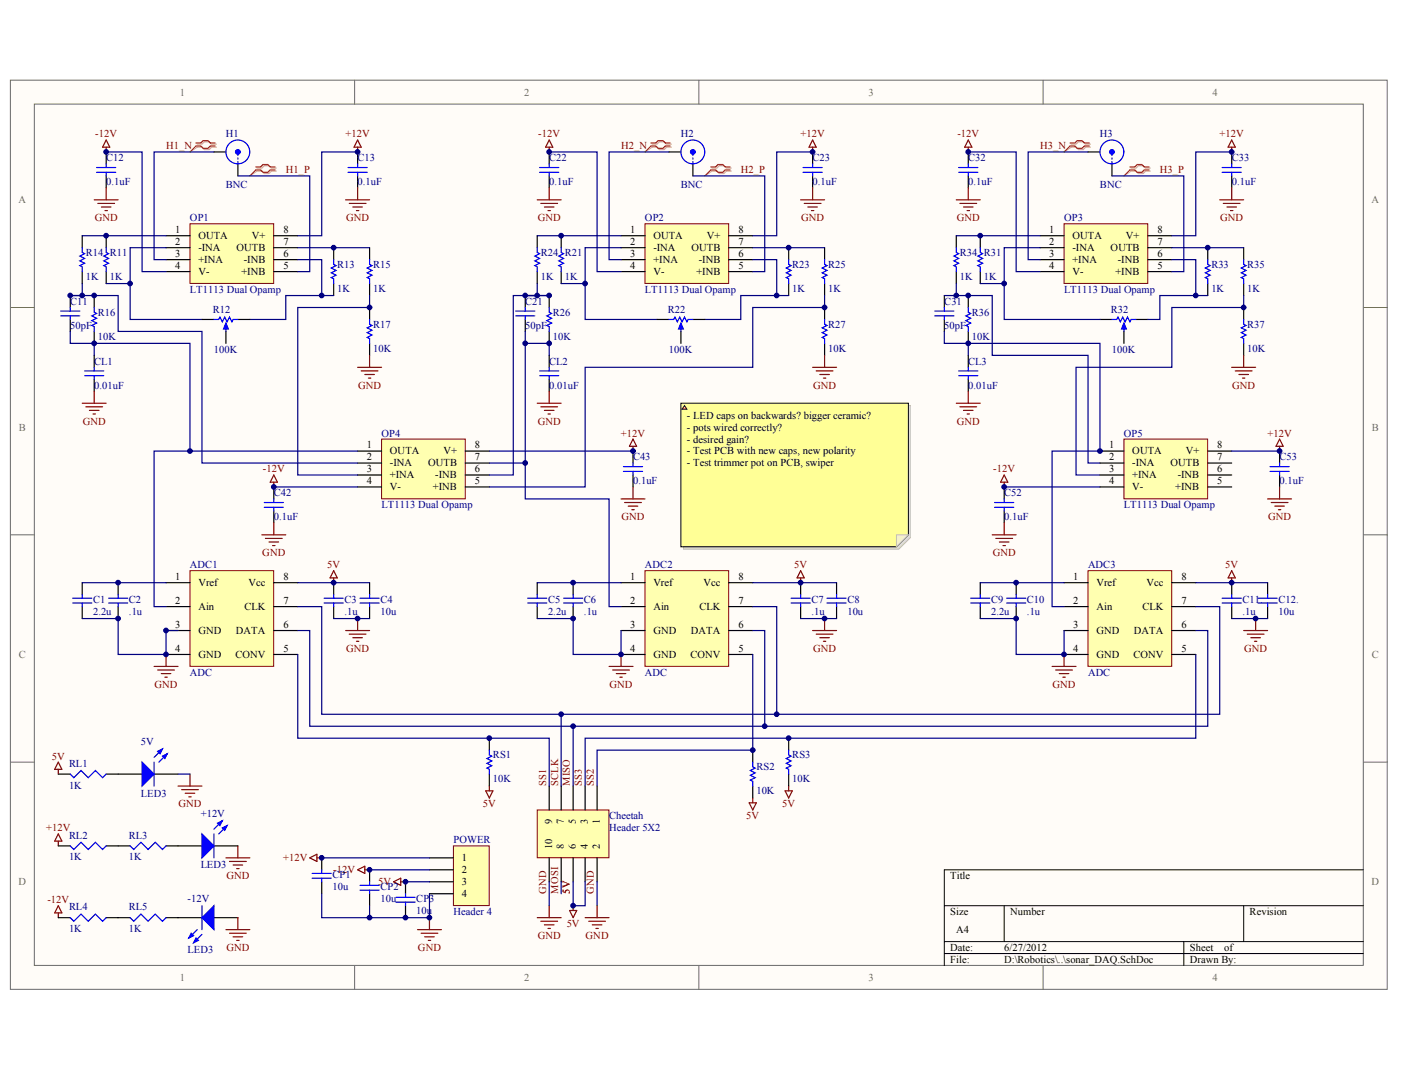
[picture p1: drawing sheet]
# Altium project sonar_DAQ.PrjPCB
1 sheet, 70 parts. Net scope: global (net labels, ports and power ports of the same name join across sheets).
Board file: sonar_DAQ.PcbDoc

## Sheet sonar_DAQ.SchDoc
size A4

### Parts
5V  LED3  [0805_led]
ADC1  ADC  [ADC]
ADC2  ADC  [ADC]
ADC3  ADC  [ADC]
C1  2.2u  [0805_tantalum_cap]
C2  .1u  [0805_ceramic_cap]
C3  .1u  [0805_ceramic_cap]
C4  10u  [0805_tantalum_cap]
C5  2.2u  [0805_tantalum_cap]
C6  .1u  [0805_ceramic_cap]
C7  .1u  [0805_ceramic_cap]
C8  10u  [0805_tantalum_cap]
C9  2.2u  [0805_tantalum_cap]
C10  .1u  [0805_ceramic_cap]
C11  value 50pF  [0805_ceramic_cap]  (hidden comment: Cap)
C11.  .1u  [0805_ceramic_cap]
C12  value 0.1uF  [0805_ceramic_cap]  (hidden comment: Cap)
C12.  10u  [0805_tantalum_cap]
C13  value 0.1uF  [0805_ceramic_cap]  (hidden comment: Cap)
C21  value 50pF  [0805_ceramic_cap]  (hidden comment: Cap)
C22  value 0.1uF  [0805_ceramic_cap]  (hidden comment: Cap)
C23  value 0.1uF  [0805_ceramic_cap]  (hidden comment: Cap)
C31  value 50pF  [0805_ceramic_cap]  (hidden comment: Cap)
C32  value 0.1uF  [0805_ceramic_cap]  (hidden comment: Cap)
C33  value 0.1uF  [0805_ceramic_cap]  (hidden comment: Cap)
C42  value 0.1uF  [0805_ceramic_cap]  (hidden comment: Cap)
C43  value 0.1uF  [0805_ceramic_cap]  (hidden comment: Cap)
C52  value 0.1uF  [0805_ceramic_cap]  (hidden comment: Cap)
C53  value 0.1uF  [0805_ceramic_cap]  (hidden comment: Cap)
Cheetah  Header 5X2  [HDR2X5]
CL1  value 0.01uF  [0805_ceramic_cap]  (hidden comment: Cap)
CL2  value 0.01uF  [0805_ceramic_cap]  (hidden comment: Cap)
CL3  value 0.01uF  [0805_ceramic_cap]  (hidden comment: Cap)
CP1  10u  [1210_cap]
CP2  10u  [1210_cap]
CP3  10u  [1210_cap]
H1  BNC  [BNC]
H2  BNC  [BNC]
H3  BNC  [BNC]
OP1  LT1113 Dual Opamp  [lt1113_opamp]
OP2  LT1113 Dual Opamp  [lt1113_opamp]
OP3  LT1113 Dual Opamp  [lt1113_opamp]
OP4  LT1113 Dual Opamp  [lt1113_opamp]
OP5  LT1113 Dual Opamp  [lt1113_opamp]
POWER  Header 4  [HDR1X4]
R11  value 1K  [0805_res]  (hidden comment: Res1)
R12  value 100K  [trimmer_pot]  (hidden comment: RPot)
R13  value 1K  [0805_res]  (hidden comment: Res1)
R14  value 1K  [0805_res]  (hidden comment: Res1)
R15  value 1K  [0805_res]  (hidden comment: Res1)
R16  value 10K  [0805_res]  (hidden comment: Res1)
R17  value 10K  [0805_res]  (hidden comment: Res1)
R21  value 1K  [0805_res]  (hidden comment: Res1)
R22  value 100K  [trimmer_pot]  (hidden comment: RPot)
R23  value 1K  [0805_res]  (hidden comment: Res1)
R24  value 1K  [0805_res]  (hidden comment: Res1)
R25  value 1K  [0805_res]  (hidden comment: Res1)
R26  value 10K  [0805_res]  (hidden comment: Res1)
R27  value 10K  [0805_res]  (hidden comment: Res1)
R31  value 1K  [0805_res]  (hidden comment: Res1)
R32  value 100K  [trimmer_pot]  (hidden comment: RPot)
R33  value 1K  [0805_res]  (hidden comment: Res1)
R34  value 1K  [0805_res]  (hidden comment: Res1)
R35  value 1K  [0805_res]  (hidden comment: Res1)
R36  value 10K  [0805_res]  (hidden comment: Res1)
R37  value 10K  [0805_res]  (hidden comment: Res1)
RL1  value 1K  [0805_res]  (hidden comment: Res3)
RS1  value 10K  [0805_res]  (hidden comment: Res1)
RS2  value 10K  [0805_res]  (hidden comment: Res1)
RS3  value 10K  [0805_res]  (hidden comment: Res1)

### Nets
5V: ADC1.8(Vcc) ADC2.8(Vcc) ADC3.8(Vcc) C3.1 C4.1 C7.1 C8.1 C11..1 C12..1 Cheetah.4 Cheetah.6 CP3.1 POWER.3 RL1.2 RS1.1 RS2.1 RS3.1
+12V: C13.2 C23.2 C33.2 C43.2 C53.2 CP1.1 OP1.8(V+) OP2.8(V+) OP3.8(V+) OP4.8(V+) OP5.8(V+) POWER.1
-12V: C12.2 C22.2 C32.2 C42.2 C52.2 CP2.1 OP1.4(V-) OP2.4(V-) OP3.4(V-) OP4.4(V-) OP5.4(V-) POWER.2
GND: 5V.2(K) ADC1.3(GND) ADC1.4(GND) ADC2.3(GND) ADC2.4(GND) ADC3.3(GND) ADC3.4(GND) C1.2 C2.2 C3.2 C4.2 C5.2 C6.2 C7.2 C8.2 C9.2 C10.2 C11..2 C12.1 C12..2 C13.1 C22.1 C23.1 C32.1 C33.1 C42.1 C43.1 C52.1 C53.1 Cheetah.2 Cheetah.10 CL1.2 CL2.2 CL3.2 CP1.2 CP2.2 CP3.2 POWER.4 R17.1 R27.1 R37.1
H1_N: H1.2(Y) OP1.3(+INA)
H1_P: H1.1(X) OP1.5(+INB)
H2_N: H2.2(Y) OP2.3(+INA)
H2_P: H2.1(X) OP2.5(+INB)
H3_N: H3.2(Y) OP3.3(+INA)
H3_P: H3.1(X) OP3.5(+INB)
MISO: ADC1.6(DATA) ADC2.6(DATA) ADC3.6(DATA) Cheetah.5
MOSI: Cheetah.8
SCLK: ADC1.7(CLK) ADC2.7(CLK) ADC3.7(CLK) Cheetah.7
SS1: ADC1.5(CONV) Cheetah.9 RS1.2
SS2: ADC2.5(CONV) Cheetah.1 RS2.2
SS3: ADC3.5(CONV) Cheetah.3 RS3.2
Net5V_1: 5V.1(A) RL1.1
NetADC1_1: ADC1.1(Vref) C1.1 C2.1
NetADC1_2: ADC1.2(Ain) C11.1 CL1.1 OP4.1(OUTA) R16.1
NetADC2_1: ADC2.1(Vref) C5.1 C6.1
NetADC2_2: ADC2.2(Ain) C21.1 CL2.1 OP4.7(OUTB) R26.1
NetADC3_1: ADC3.1(Vref) C9.1 C10.1
NetADC3_2: ADC3.2(Ain) C31.1 CL3.1 OP5.1(OUTA) R36.1
NetC11_2: C11.2 OP4.2(-INA) R14.1 R16.2
NetC21_2: C21.2 OP4.6(-INB) R24.1 R26.2
NetC31_2: C31.2 OP5.2(-INA) R34.1 R36.2
NetOP1_1: OP1.1(OUTA) R11.2 R14.2
NetOP1_2: OP1.2(-INA) R11.1 R12.3(TAP)
NetOP1_6: OP1.6(-INB) R12.2(BOT) R13.1
NetOP1_7: OP1.7(OUTB) R13.2 R15.2
NetOP2_1: OP2.1(OUTA) R21.2 R24.2
NetOP2_2: OP2.2(-INA) R21.1 R22.3(TAP)
NetOP2_6: OP2.6(-INB) R22.2(BOT) R23.1
NetOP2_7: OP2.7(OUTB) R23.2 R25.2
NetOP3_1: OP3.1(OUTA) R31.2 R34.2
NetOP3_2: OP3.2(-INA) R31.1 R32.3(TAP)
NetOP3_6: OP3.6(-INB) R32.2(BOT) R33.1
NetOP3_7: OP3.7(OUTB) R33.2 R35.2
NetOP4_3: OP4.3(+INA) R15.1 R17.2
NetOP4_5: OP4.5(+INB) R25.1 R27.2
NetOP5_3: OP5.3(+INA) R35.1 R37.2

Not connected (* = marked no-connect by the designer): OP5 5(+INB) 6(-INB) 7(OUTB); R12 1(TOP); R22 1(TOP); R32 1(TOP)

### Layout directives
differential pair: H1_N, H1_P, H2_N, H2_P, H3_N, H3_P

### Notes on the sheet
- - LED caps on backwards? bigger ceramic?
  - pots wired correctly?
  - desired gain?
  - Test PCB with new caps, new polarity
  - Test trimmer pot on PCB, swiper
